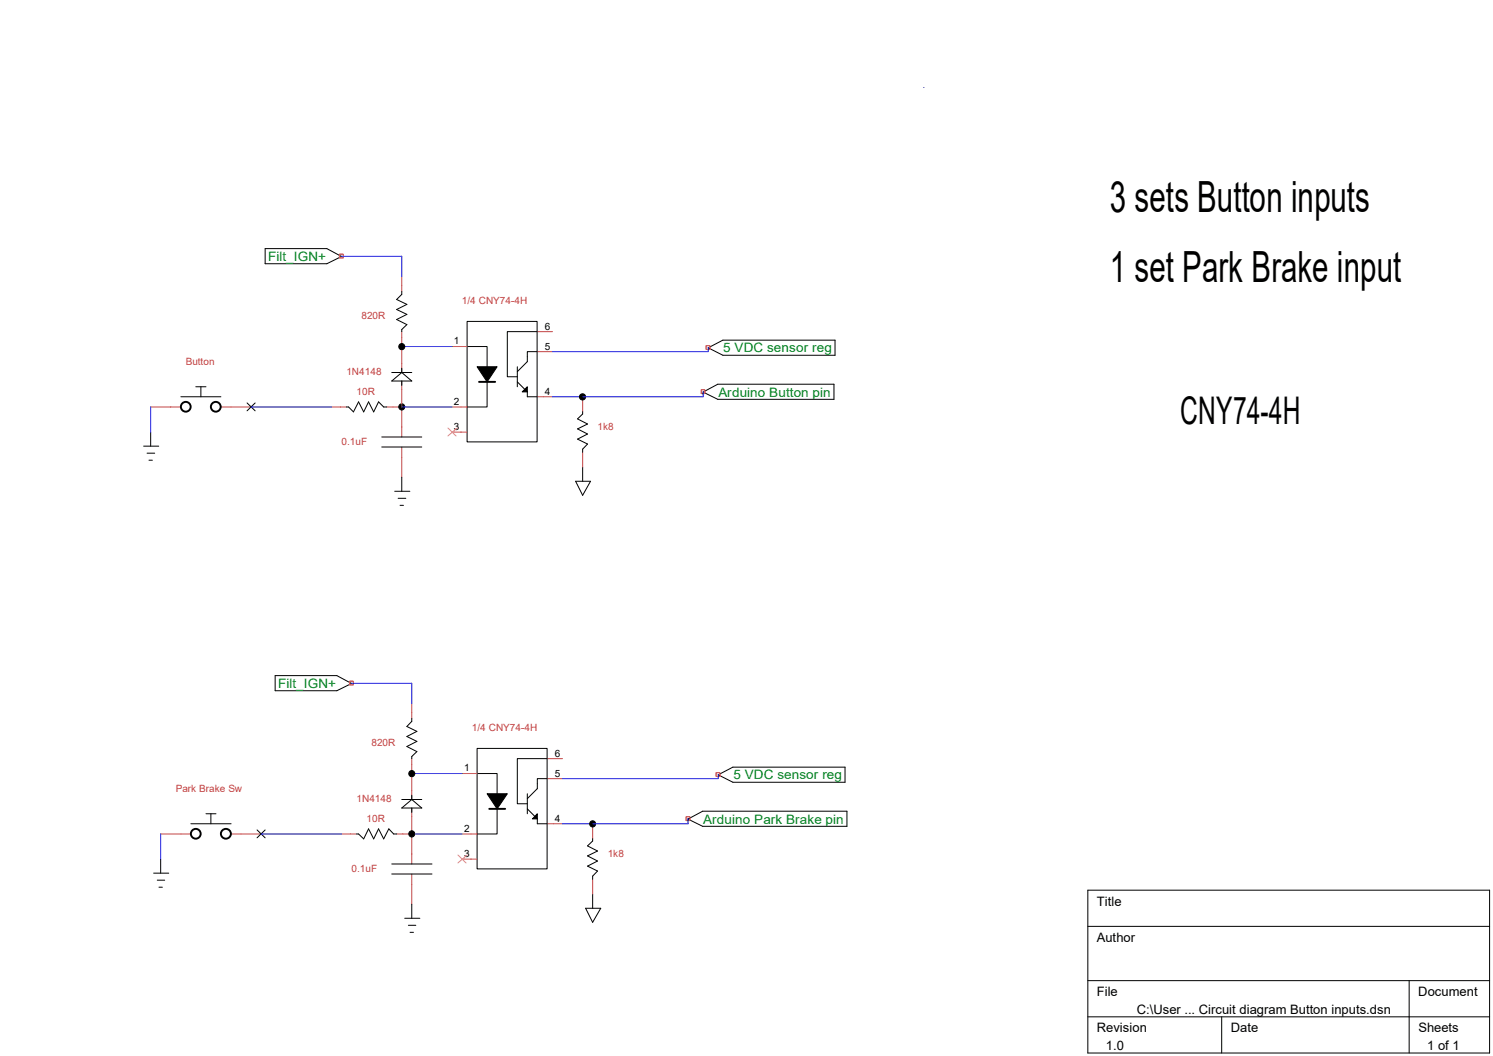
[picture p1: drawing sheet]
<svg xmlns="http://www.w3.org/2000/svg" width="297mm" height="210mm" viewBox="0 0 297 210" stroke-linecap="round" stroke-linejoin="round" font-family="sans-serif">
<g fill="none" stroke="#00f" stroke-width=".2">
<path d="M183.8 17.4h.1M67.9 51h12v3.9M79.9 68.9h10M139.9 77.9v1h-30M140.9 69.1v.8h-31M30 80.9v5M50 80.9h16M79.9 80.9h10M69.9 135.9h12v4M81.9 153.8h10M142.9 154.1v.8h-31M32 165.9v5"/>
<path d="M51.9 165.9h16M81.9 165.9h10M136.9 162.9v.9h-25"/>
</g>
<g fill="none" stroke="#000" stroke-width=".2">
<path d="M52.7 49.4h12.3l2.9 1.6-2.9 1.5h-12.3zM79.9 58v.5l-1 1.1 2 .9-2 1.1 2 .9-2 1 2 1.1-1 .9v.5M36 78.9h7.9M38.9 76.9h2.1M40 76.9v2M77.9 75.8l2-1.7 2 1.7zM77.9 74.1h4M79.9 73.2v.9M79.9 75.8v.8M92.9 63.9h13.9v24h-13.9zM92.9 68.9h4v4M96.9 75.9v5h-4"/>
<path d="M102.9 75.9l2 2v1h2M102.9 72.9v4M106.9 66h-6v8.9h2M106.9 69.9h-2v2l-2 2M139.9 78l2.9-1.6h23.1v3h-23.1zM140.9 69.2l2.9-1.6h22.3v3.1h-22.3zM28.6 88.7h3M29.3 90.1h1.5M29.6 91.5h.7M30 85.9v2.8M49.1 80.1l1.7 1.6M50.8 80.1l-1.7 1.6"/>
<path d="M68.9 80.9h.4l1 1 1-2 1 2 1-2 1 2 1-2 1 1h.6M75.9 86.9h8M75.9 88.9h8M78.5 97.7h3M79.2 99.1h1.5M79.9 94.9v2.8M114.5 95.7h3l-1.6 2.8zM115.9 81.9v.4l-1 1 2 1-2 1 2 1-2 1 2 1-1 1v.6M115.9 92.9v2.8M79.6 100.5h.7M54.7 134.4h12.3l2.9 1.5-2.9 1.5h-12.3zM79.9 159h4"/>
<path d="M81.9 142.9v.6l-1 1 2 1-2 1 2 .9-2 1.1 2 1-1 1v.4M81.9 158.2v.8M94.9 148.8h13.9v24h-13.9zM94.9 153.8h4v4.1M104.9 157.9v3.9M108.9 150.9h-6v9h2M108.9 154.9h-2v1.9l-2 2M142.9 154.1l2.9-1.5h22.3v3h-22.3zM30.6 173.7h3M31.3 175h1.5M31.6 176.4h.7M32 170.9v2.8"/>
<path d="M38 163.8h8M41 161.8h2M42 161.8v2M51.1 165.1l1.6 1.5M52.7 165.1l-1.6 1.5M71 165.9h.3l1 .9 1-2 1 2 1-2 1 2 1-2 1 1.1h.6M77.9 171.8h8M77.9 173.8h8M79.9 160.7l2-1.7 2 1.7zM81.9 160.7v.8M81.9 179.8v2.8M98.9 160.9v5h-4"/>
<path d="M104.9 160.9l2 2v.9h2M117.9 166.8v.5l-1 .9 2 1-2 1 2 1-2 1.1 2 .9-1 1v.6M117.9 177.8v2.8M136.9 162.9l2.9-1.6h28.7v3h-28.7zM216.4 177h79.9v32.4h-79.9zM80.5 182.6h3M81.2 184h1.5M81.6 185.4h.7M116.5 180.6h3l-1.6 2.8zM216.4 184.2h79.9M216.4 195h79.9M280.3 195v14.4"/>
<path d="M216.4 202.2h79.9M243 202.2v7.2"/>
</g>
<path d="M67.5 50.5h.8v.8h-.8zM139.5 77.5h.7v.8h-.7zM140.5 68.7h.7v.8h-.7zM69.6 135.5h.7v.7h-.7zM142.5 153.7h.7v.7h-.7zM136.5 162.4h.7v.8h-.7z" fill="none" stroke="#f00" stroke-width=".2"/>
<g fill="none" stroke="#c04040" stroke-width=".2">
<path d="M79.9 54.9v3.1M79.9 66v8.1M79.9 75.8v11.1M89.9 68.9h3M106.9 78.9h3M106.9 69.9h3M106.9 66h3M115.9 78.9v3M30 80.9h6M43.9 80.9h6.1M66 80.9h2.9M76.9 80.9h3"/>
<path d="M79.9 88.9v6M89.9 80.9h3M89.9 85.9h3M115.9 89.9v3M81.9 139.9v3M81.9 150.9v8.1M91.9 153.8h3M108.9 154.9h3M108.9 150.9h3M32 165.9h6M46 165.9h5.9M67.9 165.9h3.1"/>
<path d="M78.9 165.9h3M81.9 160.7v11.1M81.9 173.8v6M91.9 165.9h3M91.9 170.9h3M108.9 163.8h3M117.9 163.8v3M117.9 174.8v3"/>
</g>
<g fill="none" stroke="#000" stroke-width=".38">
<path d="M95.3 75.9h3.2M97.3 160.9h3.2"/>
<circle cx="37" cy="80.9" r=".97"/>
<circle cx="42.9" cy="80.9" r=".97"/>
<circle cx="38.9" cy="165.8" r=".97"/>
<circle cx="44.9" cy="165.8" r=".99"/>
</g>
<path d="M89.1 85.1l1.6 1.6M90.9 85.1l-1.8 1.6M91.1 170.1l1.6 1.5M92.9 170.1l-1.8 1.5" fill="none" stroke="#ff7f7f" stroke-width=".2"/>
<g fill="#000" stroke="#000" stroke-width=".2">
<path d="M94.9 72.9h4l-2 3zM103.9 77.9l1-1v1zM96.9 157.9h4l-2 3zM106.9 161.8v1.1h-1z"/>
<circle cx="79.9" cy="68.9" r=".6"/>
<circle cx="115.9" cy="78.9" r=".61"/>
<circle cx="79.9" cy="80.9" r=".6"/>
<circle cx="81.9" cy="153.9" r=".6"/>
<circle cx="81.9" cy="165.8" r=".6"/>
<circle cx="117.9" cy="163.8" r=".6"/>
</g>
<g font-size="8.6">
<text x="220.8" y="42.1">3 sets Button inputs</text>
<text x="220.8" y="56.1">1 set Park Brake input</text>
</g>
<text font-size="7.6" x="234.8" y="84.3">CNY74-4H</text>
<g font-size="2.6" fill="#008020">
<text x="53.3" y="51.9">Filt_IGN+</text>
<text x="143.9" y="70.1">5 VDC sensor reg</text>
<text x="142.9" y="78.9">Arduino Button pin</text>
<text x="55.3" y="136.8">Filt_IGN+</text>
<text x="145.9" y="155">5 VDC sensor reg</text>
<text x="139.9" y="163.8">Arduino Park Brake pin</text>
</g>
<g font-size="2.6">
<text x="218.2" y="180.1">Title</text>
<text x="218.2" y="187.3">Author</text>
<text x="218.2" y="198.1">File</text>
<text x="226.1" y="201.7">C:\User ... Circuit diagram Button inputs.dsn</text>
<text x="282.2" y="198.1">Document</text>
<text x="218.2" y="205.3">Revision</text>
<text x="220" y="208.9">1.0</text>
<text x="244.9" y="205.3">Date</text>
<text x="282.2" y="205.3">Sheets</text>
<text x="283.9" y="208.9">1 of 1</text>
</g>
<g font-size="2" fill="#c04040">
<text x="71.9" y="63.5">820R</text>
<text x="91.9" y="60.5">1/4 CNY74-4H</text>
<text x="37" y="72.5">Button</text>
<text x="68.9" y="74.5">1N4148</text>
<text x="71" y="78.5">10R</text>
<text x="67.9" y="88.5">0.1uF</text>
<text x="118.9" y="85.5">1k8</text>
<text x="73.9" y="148.4">820R</text>
<text x="93.9" y="145.5">1/4 CNY74-4H</text>
<text x="35" y="157.4">Park Brake Sw</text>
<text x="71" y="159.4">1N4148</text>
<text x="72.9" y="163.4">10R</text>
<text x="69.9" y="173.4">0.1uF</text>
<text x="120.9" y="170.4">1k8</text>
</g>
<g font-size="2">
<text x="108.4" y="65.5">6</text>
<text x="90.3" y="68.5">1</text>
<text x="108.4" y="69.5">5</text>
<text x="90.3" y="80.5">2</text>
<text x="108.4" y="78.5">4</text>
<text x="90.3" y="85.5">3</text>
<text x="92.3" y="153.4">1</text>
<text x="110.4" y="154.4">5</text>
<text x="110.4" y="150.5">6</text>
<text x="92.3" y="165.4">2</text>
<text x="110.4" y="163.4">4</text>
<text x="92.3" y="170.4">3</text>
</g>
</svg>
